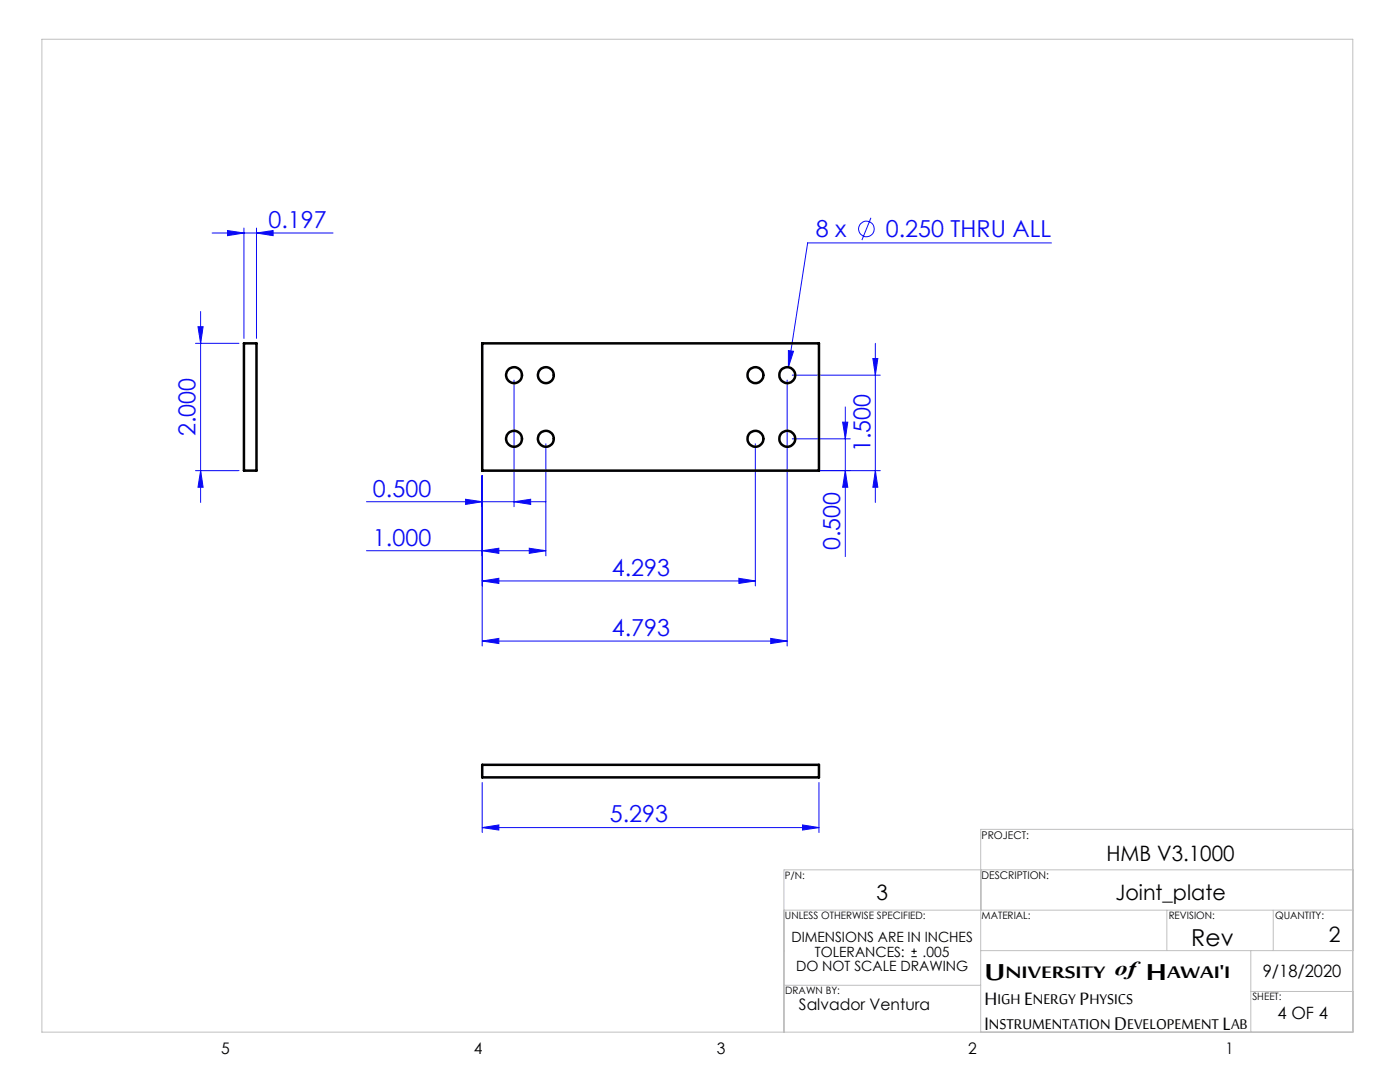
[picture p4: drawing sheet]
<svg xmlns="http://www.w3.org/2000/svg" width="279mm" height="216mm" viewBox="0 0 279 216" stroke-linecap="round" stroke-linejoin="round" font-family="sans-serif">
<g fill="none" stroke="#0a0af5" stroke-width=".2">
<path d="M42.3 46.5h24.2M45.4 46l3.3 .5-3.3 .5zM48.7 45.5v22M51.2 46.5l3.3-.5v1zM51.2 45.5v22M173.8 43.5l-1.8 4.4M209.8 48.5h-48.6l-3.9 24.8M39 68.5h8.7M39.5 65.2h1l-.5 3.3zM40 62.2v38.1M102.6 75.8v25.3M157.1 75.8v53.1"/>
<path d="M157.3 70l1.1 .1-1.1 3.2zM158.1 74.9h17.6M174.2 71.5h1l-.5 3.4zM174.7 68.5v31.8M39 93.9h8.7M40 93.9l.5 3.3h-1zM92.9 99.6l3.3 .5-3.3 .5zM96.2 94.9v34M97.2 93.9h78.5M108.9 88.5v22.4M150.7 88.5v28.4M158.1 87.6h11.6"/>
<path d="M168.2 84.2h1l-.5 3.4zM168.7 93.9l.5 3.3h-1zM168.7 81.2v29.9M174.7 93.9l.5 3.3h-1zM73.1 100.1h35.8M73.1 109.9h35.8M96.2 109.9l3.4-.5v1zM96.2 115.9l3.4-.5v1zM96.2 115.9h54.5M102.6 100.1l3.3-.5v1zM105.6 109.4l3.3 .5-3.3 .5zM147.5 115.4l3.2 .5-3.2 .5z"/>
<path d="M96.2 127.9l3.4-.5v1zM96.2 127.9h60.9M153.8 127.4l3.3 .5-3.3 .5zM96.2 156.1v10M163.4 156.1v10M96.2 165.1l3.4-.5v1zM96.2 165.1h67.2M160.2 164.6l3.2 .5-3.2 .5z"/>
<circle cx="172.9" cy="45.7" r="1.55"/>
</g>
<path d="M181.9 190.9h1.1M181.9 189.8h1.1M182.4 189.3v1.1" fill="none" stroke="#000" stroke-width=".2"/>
<path d="M8.4 7.8h261.6v198.2h-261.6zM270 173.6h-113.5v32.4M270 165.5h-74.3v40.5M156.5 196.6h39.2M156.5 181.6h113.5M195.7 189.7h74.3M232.9 181.6v8.1M249.6 189.7v16.3M249.6 197.8h20.4M254.1 181.6v8.1" fill="none" stroke="#c0c0c0" stroke-width=".2"/>
<g fill="#0a0af5">
<path d="M92.9 99.6l3.3 .5-3.3 .5zM102.6 100.1l3.3-.5v1zM96.2 109.9l3.4-.5v1zM105.6 109.4l3.3 .5-3.3 .5zM96.2 115.9l3.4-.5v1zM147.5 115.4l3.2 .5-3.2 .5zM96.2 127.9l3.4-.5v1zM153.8 127.4l3.3 .5-3.3 .5zM157.3 70v3.3l1.1-3.2zM96.2 165.1l3.4-.5v1zM160.2 164.6l3.2 .5-3.2 .5zM45.4 46l3.3 .5-3.3 .5zM51.2 46.5l3.3-.5v1z"/>
<path d="M168.7 93.9l.5 3.3h-1zM168.2 84.2h1l-.5 3.4zM174.7 93.9l.5 3.3h-1zM174.2 71.5h1l-.5 3.4z"/>
<path d="M39.5 65.2h1l-.5 3.3zM40 93.9l.5 3.3h-1z"/>
</g>
<g fill="none" stroke="#000" stroke-width=".5">
<path d="M48.7 68.5h2.5v25.4h-2.5zM96.2 68.5h67.2v25.4h-67.2zM96.2 152.6h67.2v2.5h-67.2z"/>
<circle cx="102.6" cy="74.9" r="1.58"/>
<circle cx="108.9" cy="74.9" r="1.58"/>
<circle cx="150.8" cy="74.9" r="1.57"/>
<circle cx="157.1" cy="74.9" r="1.57"/>
<circle cx="102.6" cy="87.6" r="1.58"/>
<circle cx="108.9" cy="87.6" r="1.58"/>
<circle cx="150.8" cy="87.6" r="1.57"/>
<circle cx="157.1" cy="87.6" r="1.57"/>
</g>
<g font-size="6.3">
<text x="196.5" y="195.5">U</text>
<text x="228.7" y="195.5">H</text>
</g>
<g font-size="4.9">
<text x="196.5" y="200.6">H</text>
<text x="204.4" y="200.6">E</text>
<text x="215.5" y="200.6">P</text>
<text x="196.5" y="205.5">I</text>
<text x="222.4" y="205.5">D</text>
<text x="244" y="205.5">L</text>
</g>
<g font-size="4.7" fill="#0a0af5">
<text x="53.6" y="45.5">0.197</text>
<text x="162.8" y="47.4">8 x</text>
<text x="176.8" y="47.4">0.250 THRU ALL</text>
<text x="39" y="87.1" transform="rotate(-90 39 87.1)">2.000</text>
<text x="173.7" y="90.2" transform="rotate(-90 173.7 90.2)">1.500</text>
<text x="74.4" y="99.1">0.500</text>
<text x="74.4" y="108.9">1.000</text>
<text x="167.7" y="109.7" transform="rotate(-90 167.7 109.7)">0.500</text>
<text x="122.1" y="114.9">4.293</text>
<text x="122.1" y="126.9">4.793</text>
<text x="121.7" y="164.1">5.293</text>
</g>
<text font-size="4.7" x="237.7" y="188.9">Rev</text>
<g font-size="4.6">
<text x="200.7" y="195.2">NIVERSITY of</text>
<text x="232.9" y="195.2">AWAI'I</text>
</g>
<g font-size="4.2">
<text x="220.8" y="171.7">HMB V3.1000</text>
<text x="174.9" y="179.7">3</text>
<text x="222.6" y="179.7">Joint_plate</text>
<text x="265.2" y="188.1">2</text>
</g>
<g font-size="3.9">
<text x="199.1" y="200.4">IGH NERGY HYSICS</text>
<text x="197.4" y="205.3">NSTRUMENTATION</text>
<text x="225" y="205.3">EVELOPEMENT AB</text>
</g>
<g font-size="3.4">
<text x="252" y="195">9/18/2020</text>
<text x="255" y="203.3">4 OF 4</text>
</g>
<g font-size="3.2">
<text x="159.4" y="201.6">Salvador Ventura</text>
<text x="44.2" y="210.4">5</text>
<text x="94.6" y="210.3">4</text>
<text x="143.1" y="210.4">3</text>
<text x="193.2" y="210.3">2</text>
<text x="244.6" y="210.3">1</text>
</g>
<g font-size="2.8">
<text x="158" y="188">DIMENSIONS ARE IN INCHES</text>
<text x="162.6" y="190.9">TOLERANCES:</text>
<text x="184.1" y="190.9">.005</text>
<text x="158.9" y="193.7">DO NOT SCALE DRAWING</text>
</g>
<g font-size="2.1">
<text x="195.9" y="167.3">PROJECT:</text>
<text x="195.9" y="175.4">DESCRIPTION:</text>
</g>
<g font-size="2">
<text x="156.6" y="175.3">P/N:</text>
<text x="156.6" y="183.4">UNLESS OTHERWISE SPECIFIED:</text>
<text x="195.9" y="183.4">MATERIAL:</text>
<text x="233.2" y="183.4">REVISION:</text>
<text x="254.5" y="183.4">QUANTITY:</text>
<text x="156.7" y="198.4">DRAWN BY:</text>
<text x="249.9" y="199.6">SHEET:</text>
</g>
</svg>
